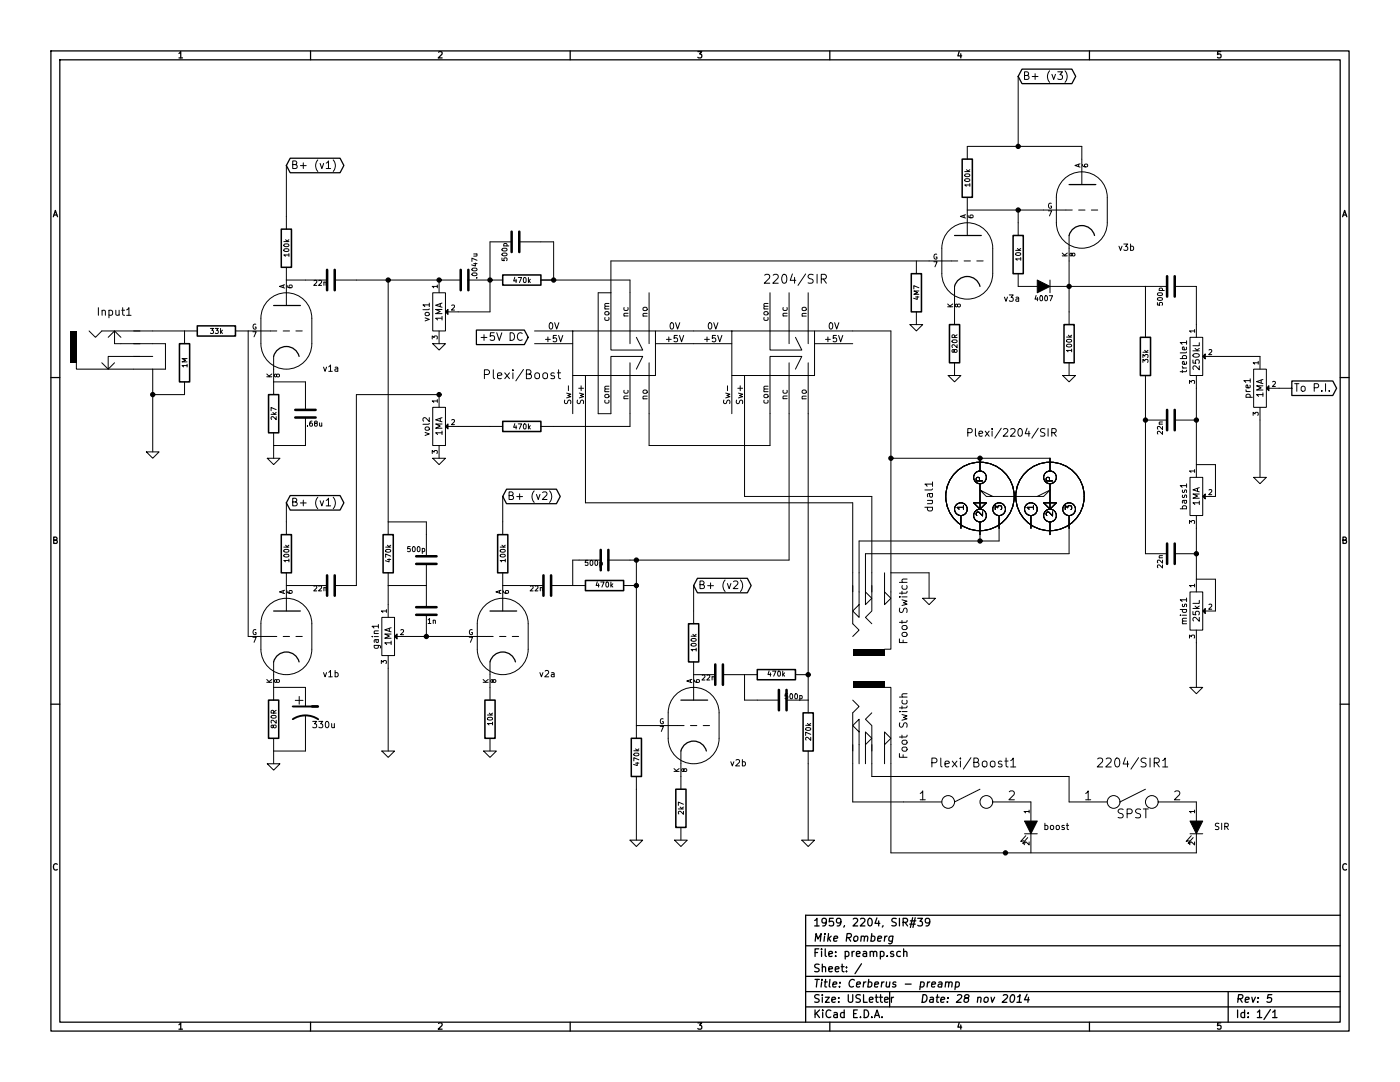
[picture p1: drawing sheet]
EESchema Schematic File Version 2
LIBS:power
LIBS:device
LIBS:transistors
LIBS:conn
LIBS:linear
LIBS:regul
LIBS:74xx
LIBS:cmos4000
LIBS:adc-dac
LIBS:memory
LIBS:xilinx
LIBS:special
LIBS:microcontrollers
LIBS:dsp
LIBS:microchip
LIBS:analog_switches
LIBS:motorola
LIBS:texas
LIBS:intel
LIBS:audio
LIBS:interface
LIBS:digital-audio
LIBS:philips
LIBS:display
LIBS:cypress
LIBS:siliconi
LIBS:opto
LIBS:atmel
LIBS:contrib
LIBS:valves
LIBS:tubeParts
LIBS:preamp-cache
EELAYER 27 0
EELAYER END
$Descr USLetter 11000 8500
encoding utf-8
Sheet 1 1
Title "Cerberus - preamp"
Date "28 nov 2014"
Rev "5"
Comp "Mike Romberg"
Comment1 "1959, 2204, SIR#39"
Comment2 ""
Comment3 ""
Comment4 ""
$EndDescr
$Comp
L ECC83 V1a1
U 1 1
P 2250 2600
F 0 "V1a1" H 2380 2910 50  0001 R CNN
F 1 "v1a" H 2600 2300 50  0000 C CNN
F 2 "VALVE-NOVAL_P" H 2520 2200 50  0001 C CNN
F 3 "" H 2250 2600 60  0000 C CNN
	1    2250 2600
	1    0    0    -1  
$EndComp
$Comp
L R R3
U 1 1
P 2150 3250
F 0 "R3" V 2230 3250 40  0001 C CNN
F 1 "2k7" V 2157 3251 40  0000 C CNN
F 2 "~" V 2080 3250 30  0000 C CNN
F 3 "~" H 2150 3250 30  0000 C CNN
	1    2150 3250
	1    0    0    -1  
$EndComp
$Comp
L R R2
U 1 1
P 1700 2600
F 0 "R2" V 1780 2600 40  0001 C CNN
F 1 "33k" V 1707 2601 40  0000 C CNN
F 2 "~" V 1630 2600 30  0000 C CNN
F 3 "~" H 1700 2600 30  0000 C CNN
	1    1700 2600
	0    1    1    0   
$EndComp
$Comp
L R R5
U 1 1
P 2250 1950
F 0 "R5" V 2330 1950 40  0001 C CNN
F 1 "100k" V 2257 1951 40  0000 C CNN
F 2 "~" V 2180 1950 30  0000 C CNN
F 3 "~" H 2250 1950 30  0000 C CNN
	1    2250 1950
	1    0    0    -1  
$EndComp
$Comp
L R R1
U 1 1
P 1450 2850
F 0 "R1" V 1530 2850 40  0001 C CNN
F 1 "1M" V 1457 2851 40  0000 C CNN
F 2 "~" V 1380 2850 30  0000 C CNN
F 3 "~" H 1450 2850 30  0000 C CNN
	1    1450 2850
	1    0    0    -1  
$EndComp
$Comp
L C C3
U 1 1
P 2600 2200
F 0 "C3" H 2600 2300 40  0001 L CNN
F 1 "22n" V 2606 2115 40  0000 C TNN
F 2 "~" H 2638 2050 30  0000 C CNN
F 3 "~" H 2600 2200 60  0000 C CNN
	1    2600 2200
	0    1    1    0   
$EndComp
$Comp
L R R10
U 1 1
P 4100 2200
F 0 "R10" V 4180 2200 40  0001 C CNN
F 1 "470k" V 4107 2201 40  0000 C CNN
F 2 "~" V 4030 2200 30  0000 C CNN
F 3 "~" H 4100 2200 30  0000 C CNN
	1    4100 2200
	0    1    1    0   
$EndComp
$Comp
L C C8
U 1 1
P 4050 1900
F 0 "C8" H 4050 2000 40  0001 L CNN
F 1 "500p" H 4056 1815 40  0000 L CNN
F 2 "~" H 4088 1750 30  0000 C CNN
F 3 "~" H 4050 1900 60  0000 C CNN
	1    4050 1900
	0    1    1    0   
$EndComp
$Comp
L POT vol1
U 1 1
P 3450 2450
F 0 "vol1" H 3450 2350 50  0000 C CNN
F 1 "1MA" H 3450 2450 50  0000 C CNN
F 2 "~" H 3450 2450 60  0000 C CNN
F 3 "~" H 3450 2450 60  0000 C CNN
	1    3450 2450
	0    1    1    0   
$EndComp
$Comp
L C C7
U 1 1
P 3650 2200
F 0 "C7" H 3650 2300 40  0001 L CNN
F 1 ".0047u" H 3656 2115 40  0000 L CNN
F 2 "~" H 3688 2050 30  0000 C CNN
F 3 "~" H 3650 2200 60  0000 C CNN
	1    3650 2200
	0    -1   -1   0   
$EndComp
$Comp
L GND #PWR2
U 1 1
P 2150 3600
F 0 "#PWR2" H 2150 3600 30  0001 C CNN
F 1 "GND" H 2150 3530 30  0001 C CNN
F 2 "" H 2150 3600 60  0000 C CNN
F 3 "" H 2150 3600 60  0000 C CNN
	1    2150 3600
	1    0    0    -1  
$EndComp
$Comp
L GND #PWR1
U 1 1
P 1200 3550
F 0 "#PWR1" H 1200 3550 30  0001 C CNN
F 1 "GND" H 1200 3480 30  0001 C CNN
F 2 "" H 1200 3550 60  0000 C CNN
F 3 "" H 1200 3550 60  0000 C CNN
	1    1200 3550
	1    0    0    -1  
$EndComp
$Comp
L GND #PWR5
U 1 1
P 3450 2700
F 0 "#PWR5" H 3450 2700 30  0001 C CNN
F 1 "GND" H 3450 2630 30  0001 C CNN
F 2 "" H 3450 2700 60  0000 C CNN
F 3 "" H 3450 2700 60  0000 C CNN
	1    3450 2700
	1    0    0    -1  
$EndComp
$Comp
L C C1
U 1 1
P 2400 3250
F 0 "C1" H 2400 3350 40  0001 L CNN
F 1 ".68u" H 2406 3165 40  0000 L CNN
F 2 "~" H 2438 3100 30  0000 C CNN
F 3 "~" H 2400 3250 60  0000 C CNN
	1    2400 3250
	1    0    0    -1  
$EndComp
Wire Wire Line
	2150 3500 2150 3600
Wire Wire Line
	2400 2200 2250 2200
$Comp
L ECC83 v3a1
U 1 1
P 7600 2050
F 0 "v3a1" H 7730 2360 50  0001 R CNN
F 1 "v3a" H 7950 1750 50  0000 C CNN
F 2 "VALVE-NOVAL_P" H 7870 1650 50  0001 C CNN
F 3 "" H 7600 2050 60  0000 C CNN
	1    7600 2050
	1    0    0    -1  
$EndComp
$Comp
L R R19
U 1 1
P 7500 2700
F 0 "R19" V 7580 2700 40  0001 C CNN
F 1 "820R" V 7507 2701 40  0000 C CNN
F 2 "~" V 7430 2700 30  0000 C CNN
F 3 "~" H 7500 2700 30  0000 C CNN
	1    7500 2700
	1    0    0    -1  
$EndComp
$Comp
L GND #PWR13
U 1 1
P 7500 2950
F 0 "#PWR13" H 7500 2950 30  0001 C CNN
F 1 "GND" H 7500 2880 30  0001 C CNN
F 2 "" H 7500 2950 60  0000 C CNN
F 3 "" H 7500 2950 60  0000 C CNN
	1    7500 2950
	1    0    0    -1  
$EndComp
$Comp
L R R20
U 1 1
P 7600 1400
F 0 "R20" V 7680 1400 40  0001 C CNN
F 1 "100k" V 7607 1401 40  0000 C CNN
F 2 "~" V 7530 1400 30  0000 C CNN
F 3 "~" H 7600 1400 30  0000 C CNN
	1    7600 1400
	1    0    0    -1  
$EndComp
$Comp
L ECC83 v3b1
U 1 1
P 8500 1650
F 0 "v3b1" H 8630 1960 50  0001 R CNN
F 1 "v3b" H 8850 1350 50  0000 C CNN
F 2 "VALVE-NOVAL_P" H 8770 1250 50  0001 C CNN
F 3 "" H 8500 1650 60  0000 C CNN
	1    8500 1650
	1    0    0    -1  
$EndComp
Wire Wire Line
	7600 1650 8200 1650
Wire Wire Line
	7600 1150 8500 1150
Wire Wire Line
	8500 1150 8500 1250
$Comp
L R R22
U 1 1
P 8400 2700
F 0 "R22" V 8480 2700 40  0001 C CNN
F 1 "100k" V 8407 2701 40  0000 C CNN
F 2 "~" V 8330 2700 30  0000 C CNN
F 3 "~" H 8400 2700 30  0000 C CNN
	1    8400 2700
	1    0    0    -1  
$EndComp
$Comp
L DIODE D2
U 1 1
P 8200 2250
F 0 "D2" H 8200 2350 40  0001 C CNN
F 1 "4007" H 8200 2150 40  0000 C CNN
F 2 "~" H 8200 2250 60  0000 C CNN
F 3 "~" H 8200 2250 60  0000 C CNN
	1    8200 2250
	1    0    0    -1  
$EndComp
$Comp
L R R21
U 1 1
P 8000 2000
F 0 "R21" V 8080 2000 40  0001 C CNN
F 1 "10k" V 8007 2001 40  0000 C CNN
F 2 "~" V 7930 2000 30  0000 C CNN
F 3 "~" H 8000 2000 30  0000 C CNN
	1    8000 2000
	1    0    0    -1  
$EndComp
Wire Wire Line
	8400 2050 8400 2450
Connection ~ 8400 2250
Wire Wire Line
	8000 1750 8000 1650
Connection ~ 8000 1650
$Comp
L GND #PWR14
U 1 1
P 8400 2950
F 0 "#PWR14" H 8400 2950 30  0001 C CNN
F 1 "GND" H 8400 2880 30  0001 C CNN
F 2 "" H 8400 2950 60  0000 C CNN
F 3 "" H 8400 2950 60  0000 C CNN
	1    8400 2950
	1    0    0    -1  
$EndComp
$Comp
L POT treble1
U 1 1
P 9400 2800
F 0 "treble1" H 9400 2700 50  0000 C CNN
F 1 "250kL" H 9400 2800 50  0000 C CNN
F 2 "~" H 9400 2800 60  0000 C CNN
F 3 "~" H 9400 2800 60  0000 C CNN
	1    9400 2800
	0    1    1    0   
$EndComp
$Comp
L POT bass1
U 1 1
P 9400 3900
F 0 "bass1" H 9400 3800 50  0000 C CNN
F 1 "1MA" H 9400 3900 50  0000 C CNN
F 2 "~" H 9400 3900 60  0000 C CNN
F 3 "~" H 9400 3900 60  0000 C CNN
	1    9400 3900
	0    1    1    0   
$EndComp
$Comp
L POT mids1
U 1 1
P 9400 4800
F 0 "mids1" H 9400 4700 50  0000 C CNN
F 1 "25kL" H 9400 4800 50  0000 C CNN
F 2 "~" H 9400 4800 60  0000 C CNN
F 3 "~" H 9400 4800 60  0000 C CNN
	1    9400 4800
	0    1    1    0   
$EndComp
$Comp
L C C13
U 1 1
P 9200 2250
F 0 "C13" H 9200 2350 40  0001 L CNN
F 1 "500p" H 9206 2165 40  0000 L CNN
F 2 "~" H 9238 2100 30  0000 C CNN
F 3 "~" H 9200 2250 60  0000 C CNN
	1    9200 2250
	0    1    1    0   
$EndComp
$Comp
L C C14
U 1 1
P 9200 3300
F 0 "C14" H 9200 3400 40  0001 L CNN
F 1 "22n" H 9206 3215 40  0000 L CNN
F 2 "~" H 9238 3150 30  0000 C CNN
F 3 "~" H 9200 3300 60  0000 C CNN
	1    9200 3300
	0    1    1    0   
$EndComp
$Comp
L C C15
U 1 1
P 9200 4350
F 0 "C15" H 9200 4450 40  0001 L CNN
F 1 "22n" H 9206 4265 40  0000 L CNN
F 2 "~" H 9238 4200 30  0000 C CNN
F 3 "~" H 9200 4350 60  0000 C CNN
	1    9200 4350
	0    1    1    0   
$EndComp
$Comp
L GND #PWR15
U 1 1
P 9400 5400
F 0 "#PWR15" H 9400 5400 30  0001 C CNN
F 1 "GND" H 9400 5330 30  0001 C CNN
F 2 "" H 9400 5400 60  0000 C CNN
F 3 "" H 9400 5400 60  0000 C CNN
	1    9400 5400
	1    0    0    -1  
$EndComp
$Comp
L R R23
U 1 1
P 9000 2800
F 0 "R23" V 9080 2800 40  0001 C CNN
F 1 "33k" V 9007 2801 40  0000 C CNN
F 2 "~" V 8930 2800 30  0000 C CNN
F 3 "~" H 9000 2800 30  0000 C CNN
	1    9000 2800
	1    0    0    -1  
$EndComp
Wire Wire Line
	8400 2250 9000 2250
$Comp
L POT pre1
U 1 1
P 9900 3050
F 0 "pre1" H 9900 2950 50  0000 C CNN
F 1 "1MA" H 9900 3050 50  0000 C CNN
F 2 "~" H 9900 3050 60  0000 C CNN
F 3 "~" H 9900 3050 60  0000 C CNN
	1    9900 3050
	0    1    1    0   
$EndComp
Wire Wire Line
	9550 2800 9900 2800
$Comp
L GND #PWR16
U 1 1
P 9900 3750
F 0 "#PWR16" H 9900 3750 30  0001 C CNN
F 1 "GND" H 9900 3680 30  0001 C CNN
F 2 "" H 9900 3750 60  0000 C CNN
F 3 "" H 9900 3750 60  0000 C CNN
	1    9900 3750
	1    0    0    -1  
$EndComp
$Comp
L R R7
U 1 1
P 3050 4350
F 0 "R7" V 3130 4350 40  0001 C CNN
F 1 "470k" V 3057 4351 40  0000 C CNN
F 2 "~" V 2980 4350 30  0000 C CNN
F 3 "~" H 3050 4350 30  0000 C CNN
	1    3050 4350
	1    0    0    -1  
$EndComp
$Comp
L C C5
U 1 1
P 3350 4400
F 0 "C5" H 3350 4500 40  0001 L CNN
F 1 "500p" H 3356 4315 40  0000 L CNN
F 2 "~" H 3388 4250 30  0000 C CNN
F 3 "~" H 3350 4400 60  0000 C CNN
	1    3350 4400
	-1   0    0    1   
$EndComp
$Comp
L POT gain1
U 1 1
P 3050 5000
F 0 "gain1" H 3050 4900 50  0000 C CNN
F 1 "1MA" H 3050 5000 50  0000 C CNN
F 2 "~" H 3050 5000 60  0000 C CNN
F 3 "~" H 3050 5000 60  0000 C CNN
	1    3050 5000
	0    1    1    0   
$EndComp
$Comp
L C C6
U 1 1
P 3350 4800
F 0 "C6" H 3350 4900 40  0001 L CNN
F 1 "1n" H 3356 4715 40  0000 L CNN
F 2 "~" H 3388 4650 30  0000 C CNN
F 3 "~" H 3350 4800 60  0000 C CNN
	1    3350 4800
	1    0    0    -1  
$EndComp
Wire Wire Line
	3200 5000 3650 5000
$Comp
L GND #PWR4
U 1 1
P 3050 5900
F 0 "#PWR4" H 3050 5900 30  0001 C CNN
F 1 "GND" H 3050 5830 30  0001 C CNN
F 2 "" H 3050 5900 60  0000 C CNN
F 3 "" H 3050 5900 60  0000 C CNN
	1    3050 5900
	1    0    0    -1  
$EndComp
Connection ~ 3350 5000
$Comp
L ECC83 v2a1
U 1 1
P 3950 5000
F 0 "v2a1" H 4080 5310 50  0001 R CNN
F 1 "v2a" H 4300 4700 50  0000 C CNN
F 2 "VALVE-NOVAL_P" H 4220 4600 50  0001 C CNN
F 3 "" H 3950 5000 60  0000 C CNN
	1    3950 5000
	1    0    0    -1  
$EndComp
$Comp
L R R9
U 1 1
P 3950 4350
F 0 "R9" V 4030 4350 40  0001 C CNN
F 1 "100k" V 3957 4351 40  0000 C CNN
F 2 "~" V 3880 4350 30  0000 C CNN
F 3 "~" H 3950 4350 30  0000 C CNN
	1    3950 4350
	1    0    0    -1  
$EndComp
$Comp
L R R8
U 1 1
P 3850 5650
F 0 "R8" V 3930 5650 40  0001 C CNN
F 1 "10k" V 3857 5651 40  0000 C CNN
F 2 "~" V 3780 5650 30  0000 C CNN
F 3 "~" H 3850 5650 30  0000 C CNN
	1    3850 5650
	1    0    0    -1  
$EndComp
$Comp
L GND #PWR7
U 1 1
P 3850 5900
F 0 "#PWR7" H 3850 5900 30  0001 C CNN
F 1 "GND" H 3850 5830 30  0001 C CNN
F 2 "" H 3850 5900 60  0000 C CNN
F 3 "" H 3850 5900 60  0000 C CNN
	1    3850 5900
	1    0    0    -1  
$EndComp
$Comp
L C C9
U 1 1
P 4300 4600
F 0 "C9" H 4300 4700 40  0001 L CNN
F 1 "22n" V 4306 4515 40  0000 C TNN
F 2 "~" H 4338 4450 30  0000 C CNN
F 3 "~" H 4300 4600 60  0000 C CNN
	1    4300 4600
	0    1    1    0   
$EndComp
$Comp
L R R12
U 1 1
P 4750 4600
F 0 "R12" V 4830 4600 40  0001 C CNN
F 1 "470k" V 4757 4601 40  0000 C CNN
F 2 "~" V 4680 4600 30  0000 C CNN
F 3 "~" H 4750 4600 30  0000 C CNN
	1    4750 4600
	0    -1   -1   0   
$EndComp
$Comp
L R R13
U 1 1
P 5000 5950
F 0 "R13" V 5080 5950 40  0001 C CNN
F 1 "470k" V 5007 5951 40  0000 C CNN
F 2 "~" V 4930 5950 30  0000 C CNN
F 3 "~" H 5000 5950 30  0000 C CNN
	1    5000 5950
	1    0    0    -1  
$EndComp
$Comp
L C C10
U 1 1
P 4750 4400
F 0 "C10" H 4750 4500 40  0001 L CNN
F 1 "500p" V 4756 4315 40  0000 C TNN
F 2 "~" H 4788 4250 30  0000 C CNN
F 3 "~" H 4750 4400 60  0000 C CNN
	1    4750 4400
	0    1    1    0   
$EndComp
$Comp
L GND #PWR8
U 1 1
P 5000 6600
F 0 "#PWR8" H 5000 6600 30  0001 C CNN
F 1 "GND" H 5000 6530 30  0001 C CNN
F 2 "" H 5000 6600 60  0000 C CNN
F 3 "" H 5000 6600 60  0000 C CNN
	1    5000 6600
	1    0    0    -1  
$EndComp
$Comp
L ECC83 v2a2
U 1 1
P 5450 5700
F 0 "v2a2" H 5580 6010 50  0001 R CNN
F 1 "v2b" H 5800 5400 50  0000 C CNN
F 2 "VALVE-NOVAL_P" H 5720 5300 50  0001 C CNN
F 3 "" H 5450 5700 60  0000 C CNN
	1    5450 5700
	1    0    0    -1  
$EndComp
$Comp
L R R15
U 1 1
P 5450 5050
F 0 "R15" V 5530 5050 40  0001 C CNN
F 1 "100k" V 5457 5051 40  0000 C CNN
F 2 "~" V 5380 5050 30  0000 C CNN
F 3 "~" H 5450 5050 30  0000 C CNN
	1    5450 5050
	1    0    0    -1  
$EndComp
$Comp
L R R14
U 1 1
P 5350 6350
F 0 "R14" V 5430 6350 40  0001 C CNN
F 1 "2k7" V 5357 6351 40  0000 C CNN
F 2 "~" V 5280 6350 30  0000 C CNN
F 3 "~" H 5350 6350 30  0000 C CNN
	1    5350 6350
	1    0    0    -1  
$EndComp
$Comp
L GND #PWR9
U 1 1
P 5350 6600
F 0 "#PWR9" H 5350 6600 30  0001 C CNN
F 1 "GND" H 5350 6530 30  0001 C CNN
F 2 "" H 5350 6600 60  0000 C CNN
F 3 "" H 5350 6600 60  0000 C CNN
	1    5350 6600
	1    0    0    -1  
$EndComp
$Comp
L C C11
U 1 1
P 5650 5300
F 0 "C11" H 5650 5400 40  0001 L CNN
F 1 "22n" V 5656 5215 40  0000 C TNN
F 2 "~" H 5688 5150 30  0000 C CNN
F 3 "~" H 5650 5300 60  0000 C CNN
	1    5650 5300
	0    1    1    0   
$EndComp
$Comp
L R R16
U 1 1
P 6100 5300
F 0 "R16" V 6180 5300 40  0001 C CNN
F 1 "470k" V 6107 5301 40  0000 C CNN
F 2 "~" V 6030 5300 30  0000 C CNN
F 3 "~" H 6100 5300 30  0000 C CNN
	1    6100 5300
	0    -1   -1   0   
$EndComp
$Comp
L R R17
U 1 1
P 6350 5750
F 0 "R17" V 6430 5750 40  0001 C CNN
F 1 "270k" V 6357 5751 40  0000 C CNN
F 2 "~" V 6280 5750 30  0000 C CNN
F 3 "~" H 6350 5750 30  0000 C CNN
	1    6350 5750
	1    0    0    -1  
$EndComp
$Comp
L C C12
U 1 1
P 6150 5500
F 0 "C12" H 6150 5600 40  0001 L CNN
F 1 "500p" V 6156 5415 40  0000 C TNN
F 2 "~" H 6188 5350 30  0000 C CNN
F 3 "~" H 6150 5500 60  0000 C CNN
	1    6150 5500
	0    -1   -1   0   
$EndComp
$Comp
L GND #PWR10
U 1 1
P 6350 6600
F 0 "#PWR10" H 6350 6600 30  0001 C CNN
F 1 "GND" H 6350 6530 30  0001 C CNN
F 2 "" H 6350 6600 60  0000 C CNN
F 3 "" H 6350 6600 60  0000 C CNN
	1    6350 6600
	1    0    0    -1  
$EndComp
Wire Wire Line
	5950 5500 5850 5500
Wire Wire Line
	5850 5500 5850 5300
Connection ~ 6350 5300
Connection ~ 3450 2200
Wire Wire Line
	1450 2600 1200 2600
Text GLabel 8000 600  2    60   BiDi ~ 0
B+ (v3)
Wire Wire Line
	8000 600  8000 1150
Connection ~ 8000 1150
Text GLabel 5450 4600 2    60   BiDi ~ 0
B+ (v2)
Wire Wire Line
	5450 4800 5450 4600
Text GLabel 2250 1300 2    60   BiDi ~ 0
B+ (v1)
Wire Wire Line
	2250 1700 2250 1300
Wire Wire Line
	3950 4100 3950 3900
$Comp
L CLIFF Input1
U 1 1
P 800 2700
F 0 "Input1" H 900 2450 60  0000 C CNN
F 1 "CLIFF" H 900 3000 60  0001 C CNN
F 2 "~" H 800 2700 60  0000 C CNN
F 3 "~" H 800 2700 60  0000 C CNN
	1    800  2700
	1    0    0    1   
$EndComp
Wire Wire Line
	1200 2900 1200 3550
Wire Wire Line
	1200 2700 1300 2700
Wire Wire Line
	1300 2700 1300 2900
Wire Wire Line
	1300 2900 1200 2900
Wire Wire Line
	1450 3100 1200 3100
Connection ~ 1200 3100
Text GLabel 10150 3050 2    60   Output ~ 0
To P.I.
Wire Wire Line
	3050 4600 3050 4750
Wire Wire Line
	3350 4600 3050 4600
Wire Wire Line
	3050 4100 3350 4100
Wire Wire Line
	3350 4100 3350 4200
$Comp
L ECC83 v1b1
U 1 1
P 2250 5000
F 0 "v1b1" H 2380 5310 50  0001 R CNN
F 1 "v1b" H 2600 4700 50  0000 C CNN
F 2 "VALVE-NOVAL_P" H 2520 4600 50  0001 C CNN
F 3 "" H 2250 5000 60  0000 C CNN
	1    2250 5000
	1    0    0    -1  
$EndComp
$Comp
L R R4
U 1 1
P 2150 5650
F 0 "R4" V 2230 5650 40  0001 C CNN
F 1 "820R" V 2157 5651 40  0000 C CNN
F 2 "~" V 2080 5650 30  0000 C CNN
F 3 "~" H 2150 5650 30  0000 C CNN
	1    2150 5650
	1    0    0    -1  
$EndComp
$Comp
L GND #PWR3
U 1 1
P 2150 6000
F 0 "#PWR3" H 2150 6000 30  0001 C CNN
F 1 "GND" H 2150 5930 30  0001 C CNN
F 2 "" H 2150 6000 60  0000 C CNN
F 3 "" H 2150 6000 60  0000 C CNN
	1    2150 6000
	1    0    0    -1  
$EndComp
Wire Wire Line
	2150 5900 2150 6000
$Comp
L R R6
U 1 1
P 2250 4350
F 0 "R6" V 2330 4350 40  0001 C CNN
F 1 "100k" V 2257 4351 40  0000 C CNN
F 2 "~" V 2180 4350 30  0000 C CNN
F 3 "~" H 2250 4350 30  0000 C CNN
	1    2250 4350
	1    0    0    -1  
$EndComp
$Comp
L C C4
U 1 1
P 2600 4600
F 0 "C4" H 2600 4700 40  0001 L CNN
F 1 "22n" V 2606 4515 40  0000 C TNN
F 2 "~" H 2638 4450 30  0000 C CNN
F 3 "~" H 2600 4600 60  0000 C CNN
	1    2600 4600
	0    1    1    0   
$EndComp
Wire Wire Line
	2400 4600 2250 4600
Text GLabel 2250 3950 2    60   BiDi ~ 0
B+ (v1)
$Comp
L POT vol2
U 1 1
P 3450 3350
F 0 "vol2" H 3450 3250 50  0000 C CNN
F 1 "1MA" H 3450 3350 50  0000 C CNN
F 2 "~" H 3450 3350 60  0000 C CNN
F 3 "~" H 3450 3350 60  0000 C CNN
	1    3450 3350
	0    1    1    0   
$EndComp
$Comp
L GND #PWR6
U 1 1
P 3450 3600
F 0 "#PWR6" H 3450 3600 30  0001 C CNN
F 1 "GND" H 3450 3530 30  0001 C CNN
F 2 "" H 3450 3600 60  0000 C CNN
F 3 "" H 3450 3600 60  0000 C CNN
	1    3450 3600
	1    0    0    -1  
$EndComp
$Comp
L R R11
U 1 1
P 4100 3350
F 0 "R11" V 4180 3350 40  0001 C CNN
F 1 "470k" V 4107 3351 40  0000 C CNN
F 2 "~" V 4030 3350 30  0000 C CNN
F 3 "~" H 4100 3350 30  0000 C CNN
	1    4100 3350
	0    1    1    0   
$EndComp
Wire Wire Line
	1950 2600 1950 5000
Wire Wire Line
	3850 2450 3600 2450
Wire Wire Line
	3850 1900 3850 2450
Wire Wire Line
	2800 2200 3450 2200
Wire Wire Line
	2400 3050 2400 3000
Wire Wire Line
	2400 3000 2150 3000
Wire Wire Line
	2400 3450 2400 3500
Wire Wire Line
	2400 3500 2150 3500
Wire Wire Line
	2250 4100 2250 3950
$Comp
L CP1 C2
U 1 1
P 2400 5600
F 0 "C2" H 2450 5700 50  0001 L CNN
F 1 "330u" H 2450 5500 50  0000 L CNN
F 2 "~" H 2400 5600 60  0000 C CNN
F 3 "~" H 2400 5600 60  0000 C CNN
	1    2400 5600
	1    0    0    -1  
$EndComp
Wire Wire Line
	2400 5400 2150 5400
Wire Wire Line
	2150 5900 2400 5900
Wire Wire Line
	2400 5900 2400 5800
Text GLabel 3950 3900 2    60   BiDi ~ 0
B+ (v2)
Connection ~ 3450 3100
Wire Wire Line
	3050 4100 3050 2200
Connection ~ 3050 2200
Wire Wire Line
	2800 3100 2800 4600
Wire Wire Line
	4950 4400 6200 4400
Wire Wire Line
	4100 4600 3950 4600
Wire Wire Line
	6350 6000 6350 6600
Wire Wire Line
	5000 6200 5000 6600
Wire Wire Line
	3050 5250 3050 5900
Wire Wire Line
	3450 3100 2800 3100
Wire Wire Line
	3600 3350 3850 3350
Wire Wire Line
	9400 5050 9400 5400
Wire Wire Line
	9400 4150 9400 4550
Wire Wire Line
	9400 4550 9550 4550
Wire Wire Line
	9550 4550 9550 4800
Connection ~ 9400 4350
Wire Wire Line
	9400 2250 9400 2550
Wire Wire Line
	9400 3050 9400 3650
Wire Wire Line
	9900 3300 9900 3750
Connection ~ 9400 3300
Wire Wire Line
	9400 3650 9550 3650
Wire Wire Line
	9550 3650 9550 3900
Wire Wire Line
	9000 2250 9000 2550
Wire Wire Line
	9000 3050 9000 4350
Connection ~ 9000 3300
Connection ~ 4350 2200
Wire Wire Line
	10150 3050 10050 3050
Wire Wire Line
	4550 4400 4500 4400
Wire Wire Line
	4500 4400 4500 4600
Connection ~ 5000 4600
Connection ~ 5000 4400
Wire Wire Line
	4250 2200 4950 2200
$Comp
L COL_RELAY K1
U 1 1
P 4700 2850
F 0 "K1" H 5450 2600 70  0001 C CNN
F 1 "Plexi/Boost" H 4100 2750 70  0000 C CNN
F 2 "~" V 4300 3150 60  0000 C CNN
F 3 "~" V 4300 3150 60  0000 C CNN
	1    4700 2850
	1    0    0    -1  
$EndComp
Wire Wire Line
	5000 4400 5000 5700
$Comp
L COL_RELAY K2
U 1 1
P 5950 2850
F 0 "K2" H 6700 2600 70  0001 C CNN
F 1 "2204/SIR" H 6250 3500 70  0000 C CNN
F 2 "~" V 5550 3150 60  0000 C CNN
F 3 "~" V 5550 3150 60  0000 C CNN
	1    5950 2850
	1    0    0    -1  
$EndComp
Wire Wire Line
	4950 2200 4950 2300
Wire Wire Line
	4950 3250 4950 3350
Wire Wire Line
	4950 3350 4350 3350
Wire Wire Line
	4800 3250 4700 3250
Wire Wire Line
	4700 3250 4700 2300
Wire Wire Line
	4700 2300 4800 2300
Wire Wire Line
	4800 2300 4800 2050
Wire Wire Line
	4800 2050 7300 2050
Wire Wire Line
	6200 4400 6200 3250
Wire Wire Line
	6350 3250 6350 5500
Wire Wire Line
	6050 3250 6050 3500
Wire Wire Line
	6050 3500 5100 3500
Wire Wire Line
	5100 3500 5100 3250
Connection ~ 3850 2200
Wire Wire Line
	4350 2200 4350 1900
Wire Wire Line
	4350 1900 4250 1900
Wire Wire Line
	5000 5700 5150 5700
$Comp
L DP3T_ROTARY dual1
U 1 1
P 8000 3900
F 0 "dual1" H 8000 3200 60  0000 C CNN
F 1 "Plexi/2204/SIR" V 8500 3850 60  0000 C CNN
F 2 "~" V 8550 3800 60  0000 C CNN
F 3 "~" V 8550 3800 60  0000 C CNN
	1    8000 3900
	0    1    -1   0   
$EndComp
Wire Wire Line
	6700 2600 7000 2600
Wire Wire Line
	5850 3250 5850 3900
Wire Wire Line
	4600 3250 4600 3950
Wire Wire Line
	5850 3900 6850 3900
Wire Wire Line
	4600 3950 6700 3950
$Comp
L CLIFF_STEREO J1
U 1 1
P 6800 4900
F 0 "J1" H 6900 4650 60  0001 C CNN
F 1 "Foot Switch" H 6900 5200 60  0000 C CNN
F 2 "~" H 6800 4950 60  0000 C CNN
F 3 "~" H 6800 4950 60  0000 C CNN
	1    6800 4900
	0    1    -1   0   
$EndComp
Wire Wire Line
	6700 3950 6700 4500
Wire Wire Line
	6850 3900 6850 4500
Wire Wire Line
	7000 2600 7000 4500
Wire Wire Line
	6800 4500 6800 4350
Wire Wire Line
	6800 4350 8400 4350
Wire Wire Line
	8400 4350 8400 4150
Wire Wire Line
	6750 4500 6750 4250
Wire Wire Line
	6750 4250 7850 4250
Wire Wire Line
	7700 4250 7700 4200
Wire Wire Line
	7850 4250 7850 4150
Wire Wire Line
	7000 3600 8250 3600
Connection ~ 7000 3600
Connection ~ 7700 3600
Connection ~ 7700 4250
$Comp
L GND #PWR12
U 1 1
P 7300 4700
F 0 "#PWR12" H 7300 4700 30  0001 C CNN
F 1 "GND" H 7300 4630 30  0001 C CNN
F 2 "" H 7300 4700 60  0000 C CNN
F 3 "" H 7300 4700 60  0000 C CNN
	1    7300 4700
	1    0    0    -1  
$EndComp
Wire Wire Line
	7000 4500 7300 4500
Wire Wire Line
	7300 4500 7300 4700
$Comp
L CLIFF_STEREO J2
U 1 1
P 6800 5600
F 0 "J2" H 6900 5350 60  0001 C CNN
F 1 "Foot Switch" H 6900 5900 60  0000 C CNN
F 2 "~" H 6800 5650 60  0000 C CNN
F 3 "~" H 6800 5650 60  0000 C CNN
	1    6800 5600
	0    1    1    0   
$EndComp
$Comp
L SPST Plexi/Boost1
U 1 1
P 7600 6300
F 0 "Plexi/Boost1" H 7650 6600 70  0000 C CNN
F 1 "SPST" H 7600 6200 70  0001 C CNN
F 2 "~" H 7600 6300 60  0000 C CNN
F 3 "~" H 7600 6300 60  0000 C CNN
	1    7600 6300
	1    0    0    -1  
$EndComp
$Comp
L SPST 2204/SIR1
U 1 1
P 8900 6300
F 0 "2204/SIR1" H 8900 6600 70  0000 C CNN
F 1 "SPST" H 8900 6200 70  0000 C CNN
F 2 "~" H 8900 6300 60  0000 C CNN
F 3 "~" H 8900 6300 60  0000 C CNN
	1    8900 6300
	1    0    0    -1  
$EndComp
$Comp
L LED D3
U 1 1
P 9400 6500
F 0 "D3" H 9400 6600 50  0001 C CNN
F 1 "SIR" V 9400 6700 50  0000 C CNN
F 2 "~" H 9400 6500 60  0000 C CNN
F 3 "~" H 9400 6500 60  0000 C CNN
	1    9400 6500
	0    1    1    0   
$EndComp
$Comp
L LED D1
U 1 1
P 8100 6500
F 0 "D1" H 8100 6600 50  0001 C CNN
F 1 "boost" V 8100 6700 50  0000 C CNN
F 2 "~" H 8100 6500 60  0000 C CNN
F 3 "~" H 8100 6500 60  0000 C CNN
	1    8100 6500
	0    1    1    0   
$EndComp
Wire Wire Line
	7000 6700 9400 6700
Wire Wire Line
	7000 6000 7000 6700
Connection ~ 7900 6700
Wire Wire Line
	6700 6300 6700 6000
Wire Wire Line
	6850 6100 8400 6100
Wire Wire Line
	6850 6100 6850 6000
Text GLabel 4150 2650 0    60   Input ~ 0
+5V DC
Wire Wire Line
	7100 6300 6700 6300
Wire Wire Line
	8400 6100 8400 6300
$Comp
L R R18
U 1 1
P 7200 2300
F 0 "R18" V 7280 2300 40  0001 C CNN
F 1 "4M7" V 7207 2301 40  0000 C CNN
F 2 "~" V 7130 2300 30  0000 C CNN
F 3 "~" H 7200 2300 30  0000 C CNN
	1    7200 2300
	1    0    0    -1  
$EndComp
$Comp
L GND #PWR11
U 1 1
P 7200 2550
F 0 "#PWR11" H 7200 2550 30  0001 C CNN
F 1 "GND" H 7200 2480 30  0001 C CNN
F 2 "" H 7200 2550 60  0000 C CNN
F 3 "" H 7200 2550 60  0000 C CNN
	1    7200 2550
	1    0    0    -1  
$EndComp
$EndSCHEMATC
